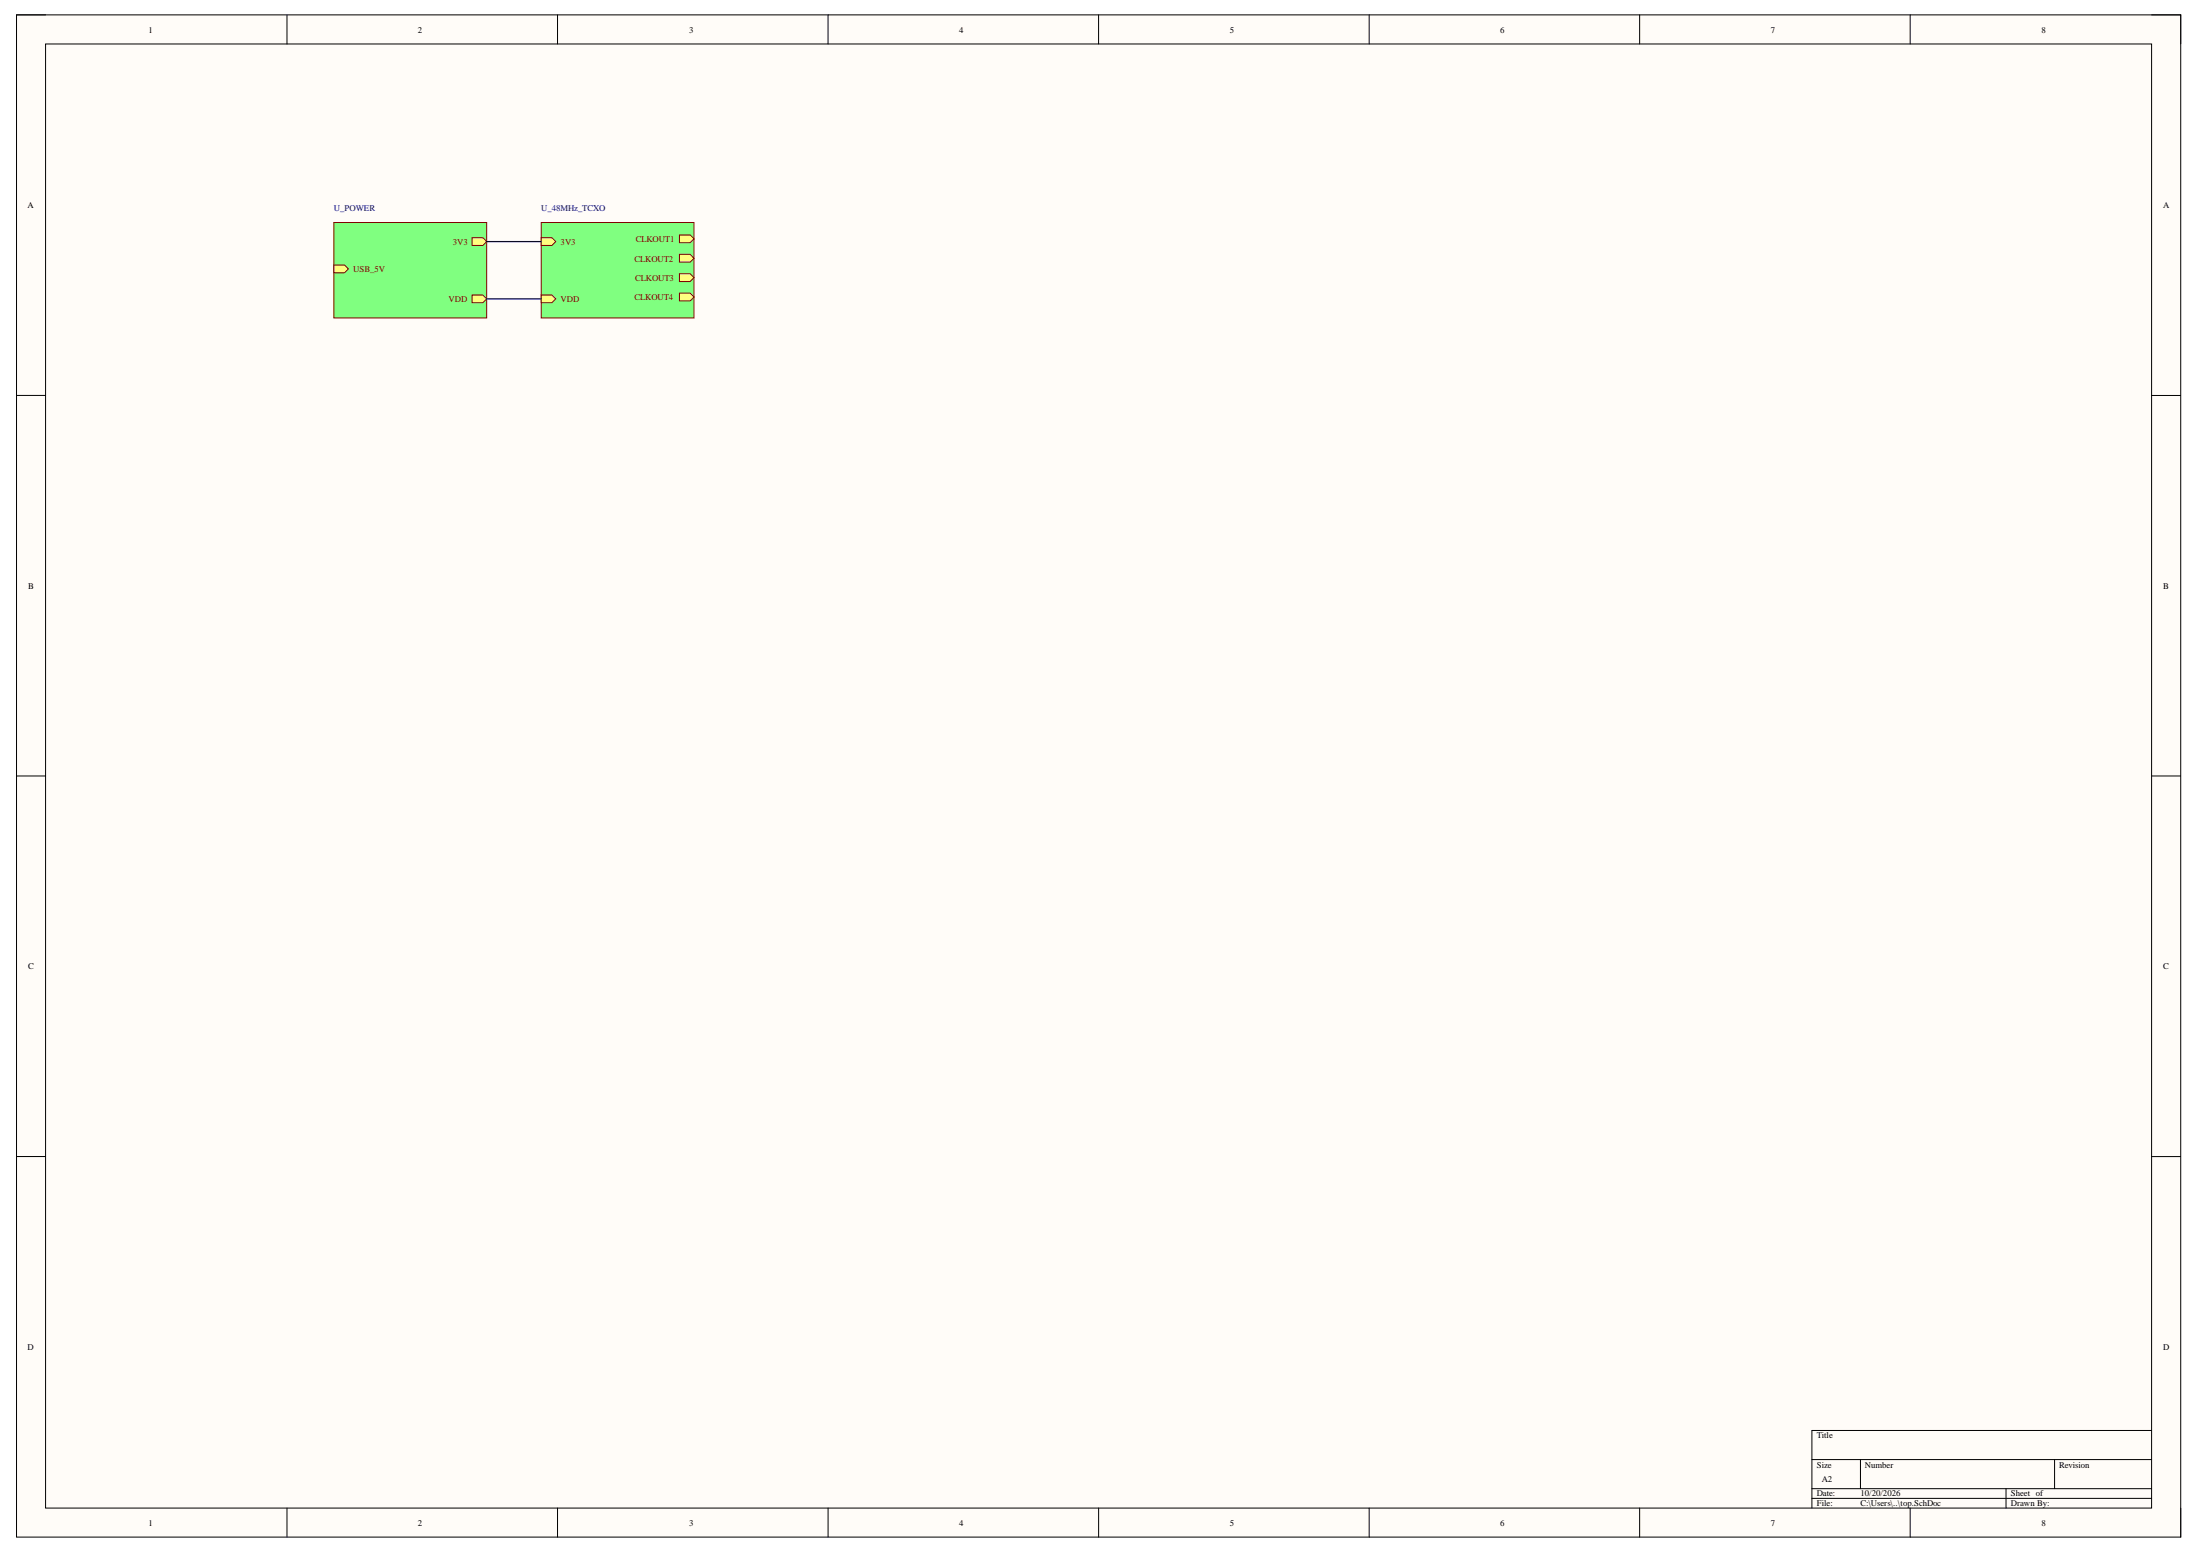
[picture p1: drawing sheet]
<svg xmlns="http://www.w3.org/2000/svg" width="297mm" height="210mm" viewBox="0 0 297 210" stroke-linecap="round" stroke-linejoin="round" font-family="sans-serif">
<path d="M2.2 2h292.2v205.5h-292.2z" fill-rule="evenodd" fill="#fffcf8"/>
<path d="M2.2 2h292.2v205.5h-292.2z" fill="none" stroke="#000" stroke-width=".14"/>
<path d="M6.2 5.9h284.3v197.7h-284.3z" fill-rule="evenodd" fill="#fffcf8"/>
<g fill="none" stroke="#000" stroke-width=".14">
<path d="M2.2 2h4M6.2 5.9h284.3v197.7h-284.3zM38.7 2v3.9M75.3 2v3.9M111.8 2v3.9M148.3 2v3.9M184.9 2v3.9M221.4 2v3.9M257.9 2v3.9M290.5 2h3.9v3.9M2.2 53.4h4M290.5 53.4h3.9"/>
<path d="M2.2 104.7h4M290.5 104.7h3.9M2.2 156.1h4M290.5 156.1h3.9M244.6 197h45.9M251.2 197v4M277.4 197v4M290.5 193.1h-45.9v10.5M38.7 203.6v3.9M75.3 203.6v3.9M111.8 203.6v3.9M148.3 203.6v3.9"/>
<path d="M184.9 203.6v3.9M221.4 203.6v3.9M244.6 201h45.9M244.6 202.3h45.9M257.9 203.6v3.9M270.8 201v2.6M294.4 203.6v3.9"/>
</g>
<path d="M45.1 30h20.6v12.9h-20.6z" fill-rule="evenodd" fill="#80ff80"/>
<path d="M45.1 30h20.6v12.9h-20.6z" fill="none" stroke="#800000" stroke-width=".14"/>
<path d="M63.7 32.1h1.5l.5 .5-.5 .5h-1.5z" fill-rule="evenodd" fill="#ffff80"/>
<path d="M63.7 32.1h1.5l.5 .5-.5 .5h-1.5z" fill="none" stroke="#800000" stroke-width=".14"/>
<path d="M63.7 39.8h1.5l.5 .5-.5 .6h-1.5z" fill-rule="evenodd" fill="#ffff80"/>
<path d="M63.7 39.8h1.5l.5 .5-.5 .6h-1.5z" fill="none" stroke="#800000" stroke-width=".14"/>
<path d="M45.1 35.8h1.4l.5 .5-.5 .5h-1.4z" fill-rule="evenodd" fill="#ffff80"/>
<path d="M45.1 35.8h1.4l.5 .5-.5 .5h-1.4z" fill="none" stroke="#800000" stroke-width=".14"/>
<path d="M73.1 30h20.6v12.9h-20.6z" fill-rule="evenodd" fill="#80ff80"/>
<path d="M73.1 30h20.6v12.9h-20.6z" fill="none" stroke="#800000" stroke-width=".14"/>
<path d="M73.1 32.1h1.4l.5 .5-.5 .5h-1.4z" fill-rule="evenodd" fill="#ffff80"/>
<path d="M73.1 32.1h1.4l.5 .5-.5 .5h-1.4z" fill="none" stroke="#800000" stroke-width=".14"/>
<path d="M73.1 39.8h1.4l.5 .5-.5 .6h-1.4z" fill-rule="evenodd" fill="#ffff80"/>
<path d="M73.1 39.8h1.4l.5 .5-.5 .6h-1.4z" fill="none" stroke="#800000" stroke-width=".14"/>
<path d="M91.7 31.7h1.5l.5 .5-.5 .6h-1.5z" fill-rule="evenodd" fill="#ffff80"/>
<path d="M91.7 31.7h1.5l.5 .5-.5 .6h-1.5z" fill="none" stroke="#800000" stroke-width=".14"/>
<path d="M91.7 34.3h1.5l.5 .6-.5 .5h-1.5z" fill-rule="evenodd" fill="#ffff80"/>
<path d="M91.7 34.3h1.5l.5 .6-.5 .5h-1.5z" fill="none" stroke="#800000" stroke-width=".14"/>
<path d="M91.7 37h1.5l.5 .5-.5 .5h-1.5z" fill-rule="evenodd" fill="#ffff80"/>
<path d="M91.7 37h1.5l.5 .5-.5 .5h-1.5z" fill="none" stroke="#800000" stroke-width=".14"/>
<path d="M91.7 39.6h1.5l.5 .5-.5 .5h-1.5z" fill-rule="evenodd" fill="#ffff80"/>
<path d="M91.7 39.6h1.5l.5 .5-.5 .5h-1.5z" fill="none" stroke="#800000" stroke-width=".14"/>
<path d="M65.7 32.6h7.4M65.7 40.3h7.4" fill="none" stroke="#000080" stroke-width=".17"/>
<g font-size="1.2">
<text x="20" y="4.4">1</text>
<text x="56.4" y="4.4">2</text>
<text x="93" y="4.4">3</text>
<text x="129.5" y="4.4">4</text>
<text x="166" y="4.4">5</text>
<text x="202.6" y="4.4">6</text>
<text x="239.1" y="4.4">7</text>
<text x="275.6" y="4.4">8</text>
<text x="3.7" y="28.1">A</text>
<text x="292.1" y="28.1">A</text>
<text x="3.8" y="79.5">B</text>
<text x="292.1" y="79.5">B</text>
<text x="3.8" y="130.9">C</text>
<text x="292.1" y="130.9">C</text>
<text x="3.7" y="182.2">D</text>
<text x="292.1" y="182.2">D</text>
<text x="245.3" y="194.1">Title</text>
<text x="245.3" y="198.1">Size</text>
<text x="245.3" y="202">Date:</text>
<text x="245.3" y="203.3">File:</text>
<text x="246" y="200.1">A2</text>
<text x="251.2" y="202">10/20/2026</text>
<text x="251.2" y="203.3">C:\Users\..\top.SchDoc</text>
<text x="251.8" y="198.1">Number</text>
<text x="271.5" y="202">Sheet of</text>
<text x="271.5" y="203.3">Drawn By:</text>
<text x="278" y="198.1">Revision</text>
<text x="20" y="206">1</text>
<text x="56.4" y="206">2</text>
<text x="93" y="206">3</text>
<text x="129.5" y="206">4</text>
<text x="166" y="206">5</text>
<text x="202.6" y="206">6</text>
<text x="239.1" y="206">7</text>
<text x="275.6" y="206">8</text>
</g>
<g font-size="1.2" fill="#000080">
<text x="45.1" y="28.5">U_POWER</text>
<text x="73.1" y="28.5">U_48MHz_TCXO</text>
</g>
<g font-size="1.2" fill="#800000">
<text x="61.2" y="33">3V3</text>
<text x="75.7" y="33">3V3</text>
<text x="85.7" y="35.3">CLKOUT2</text>
<text x="85.8" y="32.7">CLKOUT1</text>
<text x="47.7" y="36.8">USB_5V</text>
<text x="60.6" y="40.7">VDD</text>
<text x="75.7" y="40.7">VDD</text>
<text x="85.7" y="40.5">CLKOUT4</text>
<text x="85.8" y="37.9">CLKOUT3</text>
</g>
</svg>
